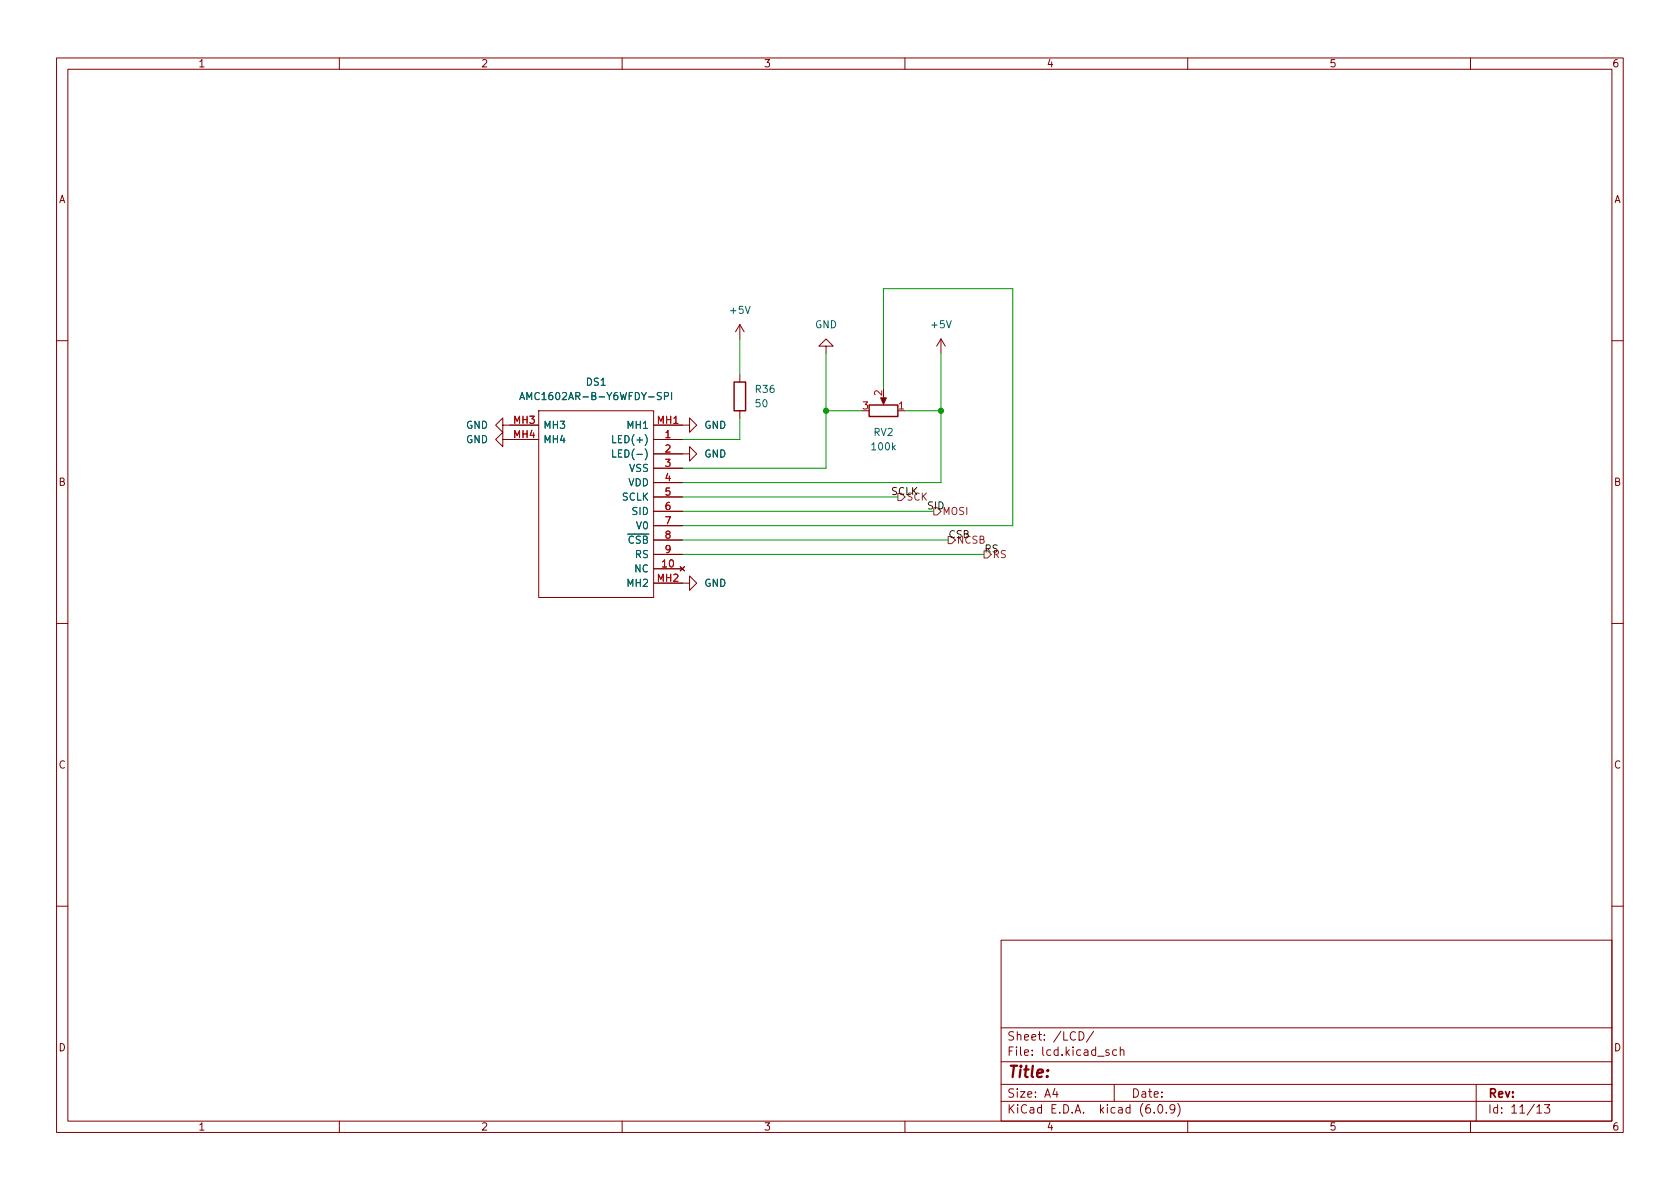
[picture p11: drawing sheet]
<svg xmlns="http://www.w3.org/2000/svg" width="297mm" height="210mm" viewBox="0 0 297 210" stroke-linecap="round" stroke-linejoin="round" font-family="sans-serif">
<g fill="none" stroke="#840000" stroke-width=".18">
<path d="M10 10.2h277v190.1h-277zM12 12.2h273v186.1h-273zM60 10.2v2M110 10.2v2M160 10.2v2M210 10.2v2M260 10.2v2M130.8 57.4v2.5M130.8 57.4l-.8 1.3M130.8 57.4l.8 1.3M166.4 59.9l-.8 1.3M166.4 59.9v2.6"/>
<path d="M166.4 59.9l.7 1.3M10 60.2h2M88.9 77.7v-1.3l-1.3 1.3 1.3 1.3v-1.3h6.3M88.9 75.2v-1.3l-1.3 1.3 1.3 1.2v-1.2h6.3M95.2 72.6h20.4v33.1h-20.4zM115.6 75.2h6.3v-1.3l1.3 1.3-1.3 1.2v-1.2M115.6 77.7h5M130.8 66.3v1.3M130.8 72.6v1.3M146 61.2h1.3l-1.3-1.3-1.2 1.3h1.2v1.3M156.2 70.1v1M285 60.2h2"/>
<path d="M115.6 80.3h6.3v-1.3l1.3 1.3-1.3 1.2v-1.2M115.6 82.8h5M115.6 85.3h5M115.6 87.9h5M115.6 90.4h5M115.6 93h5M115.6 95.5h5M115.6 98h5M10 110.2h2M115.6 103.1h6.3v-1.3l1.3 1.3-1.3 1.3v-1.3M115.6 100.6h5M120.3 100.2l.7 .8"/>
<path d="M121 100.2l-.7 .8M285 110.2h2M10 160.2h2M177 166.3h108v32h-108zM285 160.2h2M60 198.3v2M110 198.3v2M160 198.3v2M177 194.8h108M177 191.8h108M177 187.8h108M177 181.8h108"/>
<path d="M186.5 192.5l-.4 1h1M186.9 193v1M190.8 182.4a.76 .76 0 0 1 .9 .8 .76 .76 0 0 1-.9 .7zM193.4 182.4l-1.3 1.9M196.1 185.7l-.4-.1-.2 .2 .1 .3 .5 .1v.4h-.6M197 191.8v3M197.4 185.7l-.4-.1-.3 .3v.4l.2 .3h.5M198.1 185.8l.2-.2 .3 .1 .1 .9M198.1 185.1v1.5M204.1 196.7v.1M204.9 195.4l.2-.1a.81 .81 0 0 1 .6 .7 .81 .81 0 0 1-.3 .8h-.2a.81 .81 0 0 1-.6-.6 .81 .81 0 0 1 .3-.8zM206.2 196.7v.1"/>
<path d="M207.7 196l-.3 .3h-.3l-.2-.3 .1-.6 .4-.1 .2 .2a.99 .99 0 0 1-.3 1.3h-.3M208.2 195.1a1.72 1.72 0 0 1 0 2.3M210 198.3v2M260 198.3v2M261 191.8v6.5M271.7 195.8l.5-.5v1.5M271.7 196.8h.9M273.1 195.3h.9l-.5 .6 .4 .1v.7l-.2 .1h-.4l-.2-.1"/>
</g>
<path d="M129.8 67.6h2v5h-2zM153.7 71.6h5v2.1h-5z" fill="none" stroke="#840000" stroke-width=".25"/>
<path d="M155.7 70.4h1l-.5 1.1z" fill="#840000" stroke="#840000" stroke-width=".18"/>
<path d="M91.9 70.7l.4-1.3 .4 1.3M92 70.3h.6M108.3 77v1.3h.6M108.3 79.6v1.2h.6M117.5 70.1l.6-.1 .1-.2-.1-.3-.6-.1v1.3M118.7 69.4v1.3" fill="none" stroke="#006464" stroke-width=".18"/>
<path d="M158.7 87.2h.7l.6 .7-.6 .6h-.7zM165.1 89.8h.6l.7 .6-.7 .7h-.6zM167.6 94.9h.7l.6 .6-.6 .6h-.7zM174 97.4h.6l.7 .6-.7 .7h-.6z" fill="none" stroke="#725600" stroke-width=".18"/>
<path d="M130.8 59.9v6.4M130.8 73.9v3.8h-10.2M146 62.5v20.3h-25.4M146 72.6h6.4M156.2 68.8v-17.8h22.9v42h-58.5M160 72.6h6.4M166.4 62.5v22.8h-45.8M120.6 87.9h38.1M120.6 90.4h44.5M120.6 95.5h47M120.6 98h53.4" fill="none" stroke="#009600" stroke-width=".18"/>
<g fill="#009600" stroke="#009600" stroke-width=".18">
<circle cx="166.4" cy="72.6" r=".46"/>
<circle cx="146" cy="72.6" r=".46"/>
</g>
<text font-size="2.8" fill="#840000" x="178" y="190.6">Title:</text>
<g font-size="2.1" fill="#840000">
<text x="178" y="184">Sheet: /LCD/</text>
<text x="178" y="186.7">File: lcd.kicad_sch</text>
<text x="178" y="196.9">KiCad E.D.A. kicad (6.0.9)</text>
<text x="178" y="194.1">Size: A4</text>
<text x="200" y="194.1">Date:</text>
<text x="263" y="194.1">Rev:</text>
<text x="263" y="196.9">Id: 11/13</text>
</g>
<g font-size="1.8" fill="#840000">
<text x="35" y="11.9">1</text>
<text x="85" y="11.9">2</text>
<text x="135" y="11.9">3</text>
<text x="185" y="11.9">4</text>
<text x="235" y="11.9">5</text>
<text x="285" y="11.9">6</text>
<text x="10.3" y="35.9">A</text>
<text x="285.3" y="35.9">A</text>
<text x="10.3" y="85.9">B</text>
<text x="285.3" y="85.9">B</text>
<text x="10.3" y="135.9">C</text>
<text x="285.3" y="135.9">C</text>
<text x="10.3" y="185.9">D</text>
<text x="285.3" y="185.9">D</text>
<text x="35" y="199.9">1</text>
<text x="85" y="199.9">2</text>
<text x="135" y="199.9">3</text>
<text x="185" y="199.9">4</text>
<text x="235" y="199.9">5</text>
<text x="285" y="199.9">6</text>
</g>
<g font-size="1.8" fill="#006464">
<text x="129.2" y="55.5">+5V</text>
<text x="144.1" y="58">GND</text>
<text x="164.8" y="58">+5V</text>
<text x="93.5" y="70.7">AMC1602AR-B-Y6WFDY-SPI</text>
<text x="103.7" y="68.2">DS1</text>
<text x="133.7" y="69.5">R36</text>
<text x="82.4" y="75.8">GND</text>
<text x="96" y="75.8">MH3</text>
<text x="111.1" y="75.8">MH1</text>
<text x="124.5" y="75.8">GND</text>
<text x="133.7" y="72">50</text>
<text x="154.5" y="77.1">RV2</text>
<text x="82.4" y="78.4">GND</text>
<text x="96" y="78.4">MH4</text>
<text x="109.1" y="78.4">LED(+)</text>
<text x="109.5" y="80.9">LED(-)</text>
<text x="111.3" y="83.4">VSS</text>
<text x="124.5" y="80.9">GND</text>
<text x="154.2" y="79.6">100k</text>
<text x="110" y="88.5">SCLK</text>
<text x="111.1" y="86">VDD</text>
<text x="111.9" y="91.1">SID</text>
<text x="112.6" y="93.6">V0</text>
<text x="109.7" y="96.1">~{CSB}</text>
<text x="112.3" y="101.2">NC</text>
<text x="112.4" y="98.7">RS</text>
<text x="111.1" y="103.8">MH2</text>
<text x="124.5" y="103.8">GND</text>
</g>
<g font-size="1.8" fill="#a90000">
<text x="156" y="70" transform="rotate(-90 156 70)">2</text>
<text x="90.8" y="74.9">MH3</text>
<text x="90.8" y="77.5">MH4</text>
<text x="116.2" y="74.9">MH1</text>
<text x="117.6" y="77.5">1</text>
<text x="152.5" y="72.4">3</text>
<text x="158.9" y="72.4">1</text>
<text x="117.6" y="80">2</text>
<text x="117.6" y="82.5">3</text>
<text x="117.6" y="85.1">4</text>
<text x="117.6" y="87.6">5</text>
<text x="117.6" y="90.2">6</text>
<text x="117.6" y="92.7">7</text>
<text x="117.6" y="95.2">8</text>
<text x="117.1" y="100.3">10</text>
<text x="117.6" y="97.8">9</text>
<text x="116.2" y="102.9">MH2</text>
</g>
<g font-size="1.8" fill="#0f0f0f">
<text x="157.5" y="87.5">SCLK</text>
<text x="160.2" y="88.5">SCK</text>
<text x="163.8" y="90.1">SID</text>
<text x="167.6" y="95.1">CSB</text>
<text x="174" y="97.7">RS</text>
</g>
<g font-size="1.8" fill="#725600">
<text x="166.6" y="91.1">MOSI</text>
<text x="169.1" y="96.1">NCSB</text>
<text x="175.5" y="98.7">RS</text>
</g>
</svg>
